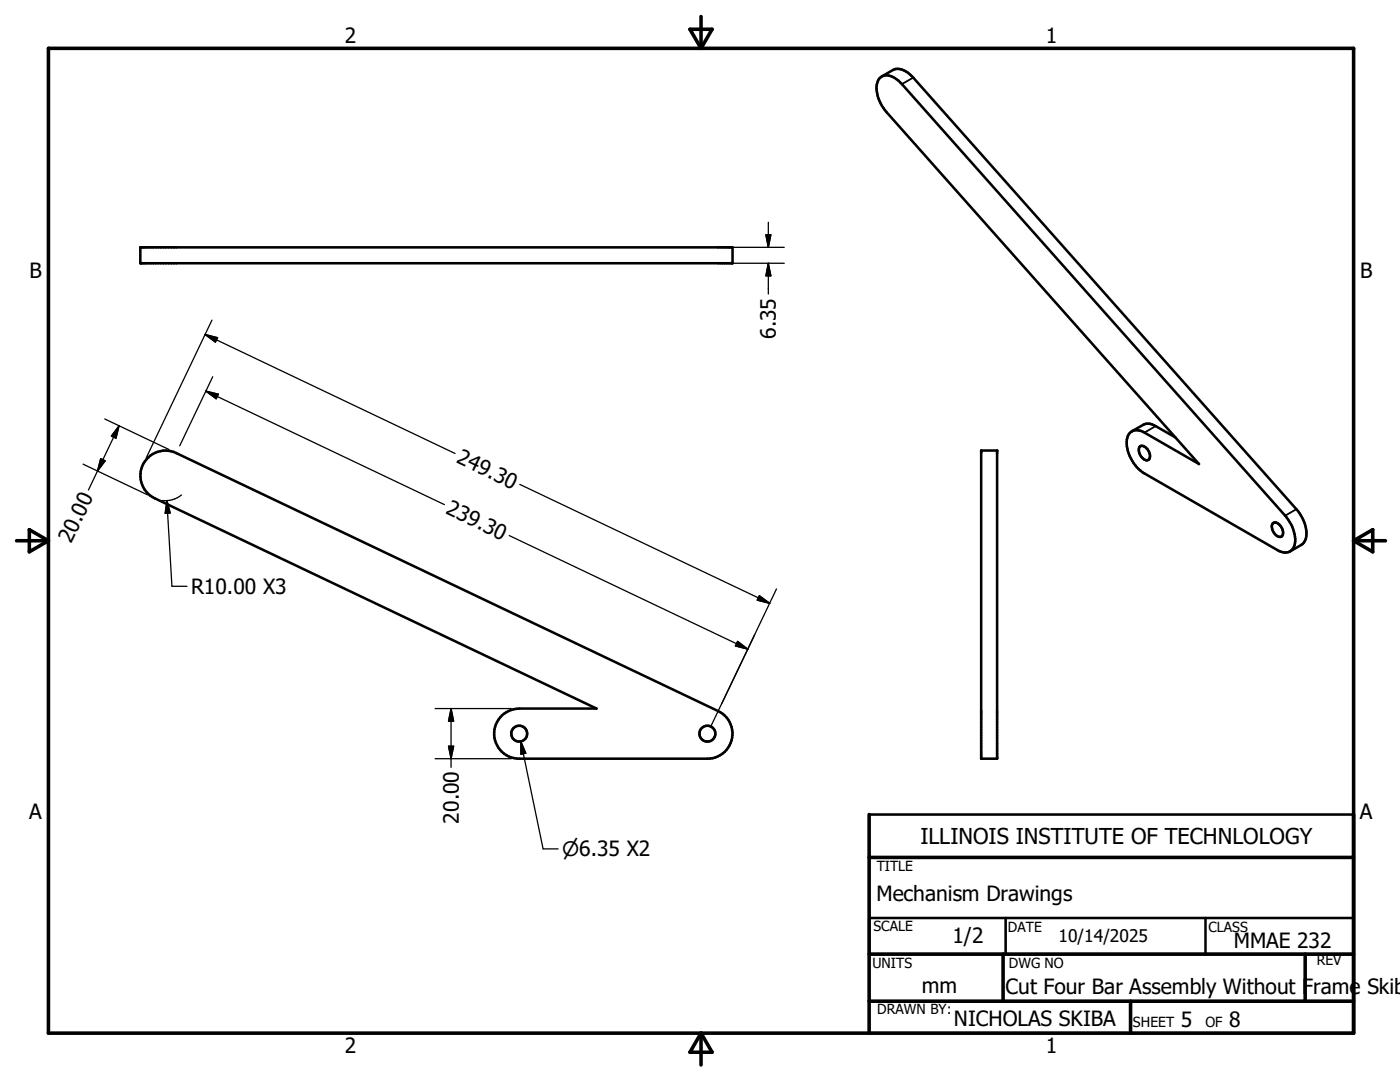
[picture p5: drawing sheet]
<svg xmlns="http://www.w3.org/2000/svg" width="279mm" height="216mm" viewBox="0 0 279 216" stroke-linecap="round" stroke-linejoin="round" font-family="sans-serif">
<g fill="none" stroke="#000" stroke-width=".51">
<path d="M175.6 15.6a2.44 2.44 0 0 1 3.3 .2l1.1 1 76.5 86.1a6.8 6.8 0 0 1 1.7 6.2 2.07 2.07 0 0 1-3.2 .7l-26.6-15.3a7.1 7.1 0 0 1-3.3-7.5 2.09 2.09 0 0 1 3.3-.7l10.9 6.3-62.4-70.2a6.5 6.5 0 0 1-1.7-6.3zM176 15.3l2.2-1.3a3.6 3.6 0 0 1 4.1 1.5l76.4 86.1a6.7 6.7 0 0 1 1.8 6.1l-.6 .9-2.5 1.4M28 49.4h118.2v3.1h-118.2zM29.3 91.6a5 5 0 0 1 5.9-1.2l108.1 51.5a5 5 0 0 1 2.8 5.6 5 5 0 0 1-4.9 3.9h-37.6a5 5 0 0 1-5-5 5 5 0 0 1 5-5h15.4l-88.1-42a5 5 0 0 1-1.6-7.8zM195.8 89.9h3.2v61.5h-3.2zM225.9 86.1l2.2-1.3a2.43 2.43 0 0 1 2.5 .2l4 2.3M227.5 89.1a1.21 1.21 0 0 1 1.7 .8 1.32 1.32 0 0 1-.1 1.9 1.92 1.92 0 0 1-1.6-2.7zM254 104.4a1.36 1.36 0 0 1 1.9 1.1 1.07 1.07 0 0 1-.4 1.6 2.01 2.01 0 0 1-1.5-2.7zM173.5 162.5h96.6M173.5 183.2h96.6v7.2h-96.6zM200.7 183.2v7.2M240.6 183.2v7.2"/>
<path d="M173.5 206.2h96.6"/>
<circle cx="103.6" cy="146.4" r="1.59"/>
<circle cx="141.2" cy="146.4" r="1.59"/>
</g>
<path d="M182.3 15.5l-2.3 1.3M230.6 85l-2.2 1.3M258.7 101.6l-2.2 1.3" fill="none" stroke="#000" stroke-width=".36"/>
<g fill="none" stroke="#000" stroke-width=".71">
<path d="M9.7 9.6h260.4v196.6h-260.4zM137.7 5.8h4.4l-2.2 3.8zM139.9 3.3v6.3M3.3 107.9h6.4M5.8 105.7l3.9 2.2-3.9 2.2zM270.1 107.9h6.4M270.1 107.9l3.9-2.2v4.4zM173.5 171.1h96.6M173.5 162.5v43.7M173.5 190.4h96.6M173.5 199.8h96.6M200.2 190.4v9.4"/>
<path d="M225.6 199.8v6.4M260.5 190.4v9.4M139.9 206.2v6.3M139.9 206.2l2.2 3.8h-4.4z"/>
</g>
<g fill="none" stroke="#000" stroke-width=".25">
<path d="M144.9 52.5h11.6M144.9 49.4h11.6M152.9 46.9h.9l-.5 2.5zM153.3 44.4v5M153.3 52.5v6.2M153.3 52.5l.5 2.5h-.9zM40.9 66.7l49.9 23.8M40.9 66.7l2.5 .7-.4 .9zM41.1 78l47.6 22.7M41.1 78l2.5 .7-.5 .9zM42.3 63.9l-13.1 27.4M42.5 75.2l-6.6 13.8"/>
<path d="M16.6 92.6l12.8 6.1M19.5 94l-1.8 3.8M20.1 91.5l.9 .5-1.5 2zM20.9 83.6l12.8 6.1M23.8 85l-4.3 9M23.8 85l-.7 2.4-.9-.4zM33.3 99.9l1 17.1h3M33.3 99.9l.7 2.5h-1zM36.2 98.8a5.2 5.2 0 0 1-3.8 1.1M103.7 96.7l49.9 23.7M101.6 106.9l47.6 22.6M151.6 118.9l2 1.5-2.5-.6z"/>
<path d="M155 117.5l-13.1 27.4M147.2 128l2 1.5-2.4-.6zM150.6 126.7l-6.6 13.7M86.8 151.4h15.2M86.8 141.4h15.2M89.5 148.9h1l-.5 2.5zM90 141.4v11.7M90 141.4l.5 2.5h-1zM103.9 147.9l4.5 21.5h3M103.9 147.9l1 2.4-.9 .2z"/>
</g>
<path d="M152.9 46.9h.9l-.5 2.5zM153.3 52.5l.5 2.5h-.9zM40.9 66.7l2.5 .7-.4 .9zM41.1 78l2.5 .7-.5 .9zM20.1 91.5l.9 .5-1.5 2zM23.8 85l-.7 2.4-.9-.4zM33.3 99.9l.7 2.5h-1zM151.6 118.9l2 1.5-2.5-.6zM147.2 128l2 1.5-2.4-.6zM89.5 148.9h1l-.5 2.5zM90 141.4l.5 2.5h-1zM103.9 147.9l1 2.4-.9 .2z" fill="#000" stroke="#000" stroke-width=".25"/>
<text font-size="4.4" x="183.7" y="168.4">ILLINOIS INSTITUTE OF TECHNLOLOGY</text>
<g font-size="4.2">
<text x="68.8" y="8.7">2</text>
<text x="208.7" y="8.7">1</text>
<text x="5.9" y="55.5">B</text>
<text x="271.4" y="55.5">B</text>
<text x="154.9" y="67.6" transform="rotate(-90 154.9 67.6)">6.35</text>
<text x="90.9" y="92.2" transform="rotate(25 90.9 92.2)">249.30</text>
<text x="88.8" y="102.4" transform="rotate(25 88.8 102.4)">239.30</text>
<text x="14.2" y="108.5" transform="rotate(-64 14.2 108.5)">20.0</text>
<text x="38.1" y="118.5">R10.00 X3</text>
<text x="5.8" y="163.4">A</text>
<text x="91.6" y="164.3" transform="rotate(-90 91.6 164.3)">20.00</text>
<text x="271.4" y="163.4">A</text>
<text x="174.9" y="179.7">Mechanism Drawings</text>
<text x="190.1" y="188.3">1/2</text>
<text x="246.2" y="189.2">MMAE 232</text>
<text x="184" y="198.2">mm</text>
<text x="200.7" y="198.4">Cut Four Bar Assembly Without Frame Skib</text>
<text x="190.4" y="204.7">NICHOLAS SKIBA</text>
<text x="235.7" y="205">5</text>
<text x="245.3" y="205">8</text>
<text x="68.8" y="210.2">2</text>
<text x="208.7" y="210.2">1</text>
</g>
<text font-size="4" x="112.2" y="170.9">n6.35 X2</text>
<text font-size="3.5" x="211.2" y="187.9">10/14/2025</text>
<g font-size="2.8">
<text x="175" y="173.8">TITLE</text>
<text x="174.3" y="185.8">SCALE</text>
<text x="201.2" y="186">DATE</text>
<text x="241.2" y="186">CLASS</text>
<text x="174.1" y="193.2">UNITS</text>
<text x="201.3" y="193.2">DWG NO</text>
<text x="262.8" y="192.6">REV</text>
<text x="175.1" y="202.4">DRAWN BY:</text>
<text x="226.1" y="205">SHEET</text>
<text x="240.6" y="205">OF</text>
</g>
</svg>
